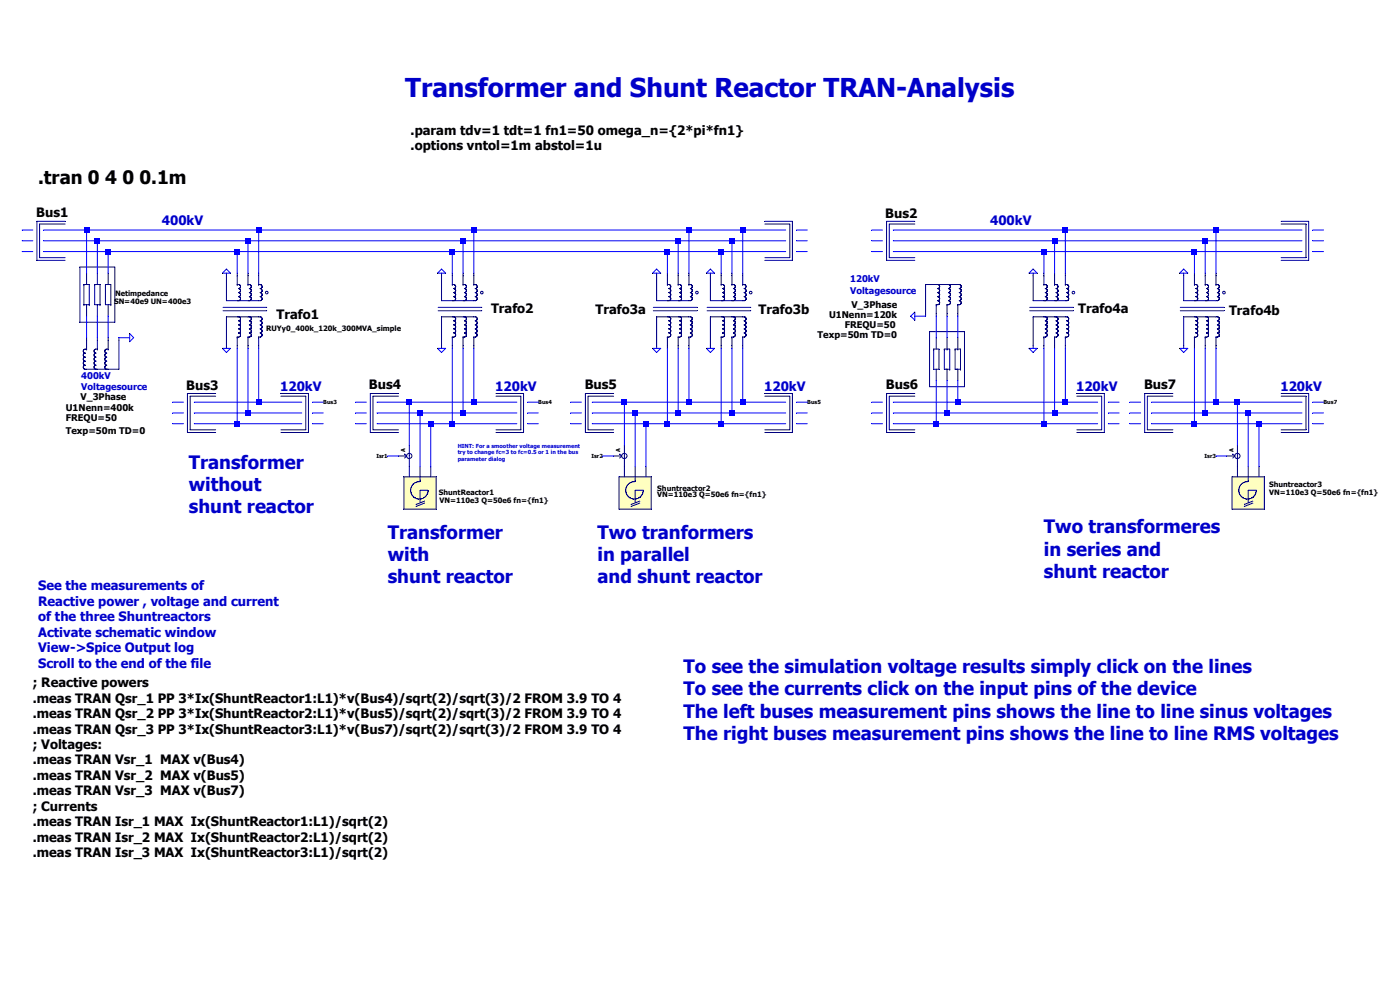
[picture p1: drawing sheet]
Version 4
SHEET 1 1908 1052
WIRE -96 112 -112 112
WIRE -16 112 -80 112
WIRE 240 112 -16 112
WIRE 560 112 240 112
WIRE 880 112 560 112
WIRE 960 112 880 112
WIRE 1024 112 960 112
WIRE 1056 112 1040 112
WIRE 1168 112 1152 112
WIRE 1440 112 1184 112
WIRE 1664 112 1440 112
WIRE 1792 112 1664 112
WIRE 1824 112 1808 112
WIRE -96 128 -112 128
WIRE 0 128 -80 128
WIRE 224 128 0 128
WIRE 544 128 224 128
WIRE 864 128 544 128
WIRE 944 128 864 128
WIRE 1024 128 944 128
WIRE 1056 128 1040 128
WIRE 1168 128 1152 128
WIRE 1424 128 1184 128
WIRE 1648 128 1424 128
WIRE 1792 128 1648 128
WIRE 1824 128 1808 128
WIRE -96 144 -112 144
WIRE 16 144 -80 144
WIRE 208 144 16 144
WIRE 528 144 208 144
WIRE 848 144 528 144
WIRE 928 144 848 144
WIRE 1024 144 928 144
WIRE 1056 144 1040 144
WIRE 1168 144 1152 144
WIRE 1408 144 1184 144
WIRE 1632 144 1408 144
WIRE 1792 144 1632 144
WIRE 1824 144 1808 144
WIRE -16 176 -16 112
WIRE 0 176 0 128
WIRE 16 176 16 144
WIRE 208 176 208 144
WIRE 224 176 224 128
WIRE 240 176 240 112
WIRE 528 176 528 144
WIRE 544 176 544 128
WIRE 560 176 560 112
WIRE 848 176 848 144
WIRE 864 176 864 128
WIRE 880 176 880 112
WIRE 928 176 928 144
WIRE 944 176 944 128
WIRE 960 176 960 112
WIRE 1408 176 1408 144
WIRE 1424 176 1424 128
WIRE 1440 176 1440 112
WIRE 1632 176 1632 144
WIRE 1648 176 1648 128
WIRE 1664 176 1664 112
WIRE 1232 240 1216 240
WIRE -16 272 -16 240
WIRE 0 272 0 240
WIRE 16 272 16 240
WIRE 48 272 32 272
WIRE 1248 272 1248 240
WIRE 1264 272 1264 240
WIRE 1280 272 1280 240
WIRE 128 368 112 368
WIRE 240 368 240 288
WIRE 240 368 144 368
WIRE 304 368 240 368
WIRE 336 368 320 368
WIRE 400 368 384 368
WIRE 464 368 416 368
WIRE 560 368 560 288
WIRE 560 368 464 368
WIRE 624 368 560 368
WIRE 656 368 640 368
WIRE 720 368 704 368
WIRE 784 368 736 368
WIRE 880 368 880 288
WIRE 880 368 784 368
WIRE 960 368 960 288
WIRE 960 368 880 368
WIRE 1024 368 960 368
WIRE 1056 368 1040 368
WIRE 1168 368 1152 368
WIRE 1280 368 1280 336
WIRE 1280 368 1184 368
WIRE 1440 368 1440 288
WIRE 1440 368 1280 368
WIRE 1488 368 1440 368
WIRE 1520 368 1504 368
WIRE 1552 368 1536 368
WIRE 1664 368 1664 288
WIRE 1664 368 1568 368
WIRE 1696 368 1664 368
WIRE 1792 368 1696 368
WIRE 1824 368 1808 368
WIRE 128 384 112 384
WIRE 224 384 224 288
WIRE 224 384 144 384
WIRE 304 384 224 384
WIRE 336 384 320 384
WIRE 400 384 384 384
WIRE 480 384 416 384
WIRE 544 384 544 288
WIRE 544 384 480 384
WIRE 624 384 544 384
WIRE 656 384 640 384
WIRE 720 384 704 384
WIRE 800 384 736 384
WIRE 864 384 864 288
WIRE 864 384 800 384
WIRE 944 384 944 288
WIRE 944 384 864 384
WIRE 1024 384 944 384
WIRE 1056 384 1040 384
WIRE 1168 384 1152 384
WIRE 1264 384 1264 336
WIRE 1264 384 1184 384
WIRE 1424 384 1424 288
WIRE 1424 384 1264 384
WIRE 1488 384 1424 384
WIRE 1520 384 1504 384
WIRE 1552 384 1536 384
WIRE 1648 384 1648 288
WIRE 1648 384 1568 384
WIRE 1712 384 1648 384
WIRE 1792 384 1712 384
WIRE 1824 384 1808 384
WIRE 128 400 112 400
WIRE 208 400 208 288
WIRE 208 400 144 400
WIRE 304 400 208 400
WIRE 336 400 320 400
WIRE 400 400 384 400
WIRE 496 400 416 400
WIRE 528 400 528 288
WIRE 528 400 496 400
WIRE 624 400 528 400
WIRE 656 400 640 400
WIRE 720 400 704 400
WIRE 816 400 736 400
WIRE 848 400 848 288
WIRE 848 400 816 400
WIRE 928 400 928 288
WIRE 928 400 848 400
WIRE 1024 400 928 400
WIRE 1056 400 1040 400
WIRE 1168 400 1152 400
WIRE 1248 400 1248 336
WIRE 1248 400 1184 400
WIRE 1408 400 1408 288
WIRE 1408 400 1248 400
WIRE 1488 400 1408 400
WIRE 1520 400 1504 400
WIRE 1552 400 1536 400
WIRE 1632 400 1632 288
WIRE 1632 400 1568 400
WIRE 1728 400 1632 400
WIRE 1792 400 1728 400
WIRE 1824 400 1808 400
WIRE 464 432 464 368
WIRE 784 432 784 368
WIRE 1696 432 1696 368
WIRE 448 448 432 448
WIRE 768 448 752 448
WIRE 1680 448 1664 448
WIRE 480 464 480 384
WIRE 496 464 496 400
WIRE 800 464 800 384
WIRE 816 464 816 400
WIRE 1712 464 1712 384
WIRE 1728 464 1728 400
FLAG 512 176 0
FLAG 512 288 0
FLAG 48 272 0
FLAG 192 176 0
FLAG 192 288 0
FLAG 832 176 0
FLAG 832 288 0
FLAG 912 176 0
FLAG 912 288 0
FLAG 1392 176 0
FLAG 1392 288 0
FLAG 1616 176 0
FLAG 1616 288 0
FLAG 1216 240 0
FLAG 336 368 Bus3
FLAG 656 368 Bus4
FLAG 1056 368 Bus5
FLAG 1824 368 Bus7
FLAG 432 448 Isr1
FLAG 752 448 Isr2
FLAG 1664 448 Isr3
SYMBOL v_3phase -16 304 R270
WINDOW 38 -55 -9 VRight 4
WINDOW 3 -72 -31 VRight 4
WINDOW 123 -87 -31 VRight 4
WINDOW 39 -105 -31 VRight 4
SYMATTR Value U1Nenn=400k
SYMATTR Value2 FREQU=50
SYMATTR SpiceLine Texp=50m TD=0
SYMATTR InstName U1
SYMBOL bus_v -64 112 R0
WINDOW 0 -27 -27 Left 5
SYMATTR InstName Bus1
SYMBOL impedance 16 208 R90
WINDOW 123 9 -124 VRight 3
WINDOW 0 -2 -90 VRight 3
SYMATTR Value2 SN=40e9 UN=400e3
SYMATTR InstName Netimpedance
SYMATTR SpiceModel Impedance_sk
SYMATTR SpiceLine ""
SYMATTR SpiceLine2 ""
SYMBOL trafo_Yy 544 256 R90
WINDOW 0 -29 -105 VRight 5
SYMATTR InstName Trafo2
SYMATTR SpiceModel RUYy0_400k_120k_300MVA_simple
SYMATTR Value ""
SYMATTR Value2 ""
SYMATTR SpiceLine ""
SYMATTR SpiceLine2 ""
SYMBOL bus_v 432 368 R0
WINDOW 0 -28 -27 Left 5
SYMATTR InstName Bus4
SYMBOL Lbatt 480 496 R0
WINDOW 0 28 5 Left 3
WINDOW 3 29 18 Left 3
SYMATTR InstName ShuntReactor1
SYMBOL trafo_Yy 224 256 R90
WINDOW 38 1 -229 VRight 3
WINDOW 0 -19 -106 VRight 5
SYMATTR SpiceModel RUYy0_400k_120k_300MVA_simple
SYMATTR InstName Trafo1
SYMATTR Value ""
SYMATTR Value2 ""
SYMATTR SpiceLine ""
SYMATTR SpiceLine2 ""
SYMBOL bus_v 160 368 R0
WINDOW 0 -28 -26 Left 5
SYMATTR InstName Bus3
SYMBOL trafo_Yy 864 256 R90
WINDOW 0 -27 48 VRight 5
SYMATTR InstName Trafo3a
SYMATTR SpiceModel RUYy0_400k_120k_300MVA_simple
SYMATTR Value ""
SYMATTR Value2 ""
SYMATTR SpiceLine ""
SYMATTR SpiceLine2 ""
SYMBOL bus_v 752 368 R0
WINDOW 0 -27 -28 Left 5
SYMATTR InstName Bus5
SYMBOL Lbatt 800 496 R0
WINDOW 0 33 -1 Left 3
WINDOW 3 33 9 Left 3
SYMATTR InstName Shuntreactor2
SYMBOL trafo_Yy 944 256 R90
WINDOW 0 -27 -115 VRight 5
SYMATTR InstName Trafo3b
SYMATTR SpiceModel RUYy0_400k_120k_300MVA_simple
SYMATTR Value ""
SYMATTR Value2 ""
SYMATTR SpiceLine ""
SYMATTR SpiceLine2 ""
SYMBOL bus_v 1200 112 R0
WINDOW 0 -28 -26 Left 5
SYMATTR InstName Bus2
SYMBOL Lbatt 1712 496 R0
WINDOW 0 31 -6 Left 3
WINDOW 3 31 6 Left 3
SYMATTR InstName Shuntreactor3
SYMBOL trafo_Yy 1424 256 R90
WINDOW 0 -28 -110 VRight 5
SYMATTR InstName Trafo4a
SYMATTR SpiceModel RUYy0_400k_120k_300MVA_simple
SYMATTR Value ""
SYMATTR Value2 ""
SYMATTR SpiceLine ""
SYMATTR SpiceLine2 ""
SYMBOL trafo_Yy 1648 256 R90
WINDOW 0 -26 -111 VRight 5
SYMATTR InstName Trafo4b
SYMATTR SpiceModel RUYy0_400k_120k_300MVA_simple
SYMATTR Value ""
SYMATTR Value2 ""
SYMATTR SpiceLine ""
SYMATTR SpiceLine2 ""
SYMBOL bus_v 1200 368 R0
WINDOW 0 -27 -27 Left 5
SYMATTR InstName Bus6
SYMBOL bus_v 1584 368 R0
WINDOW 0 -27 -27 Left 5
SYMATTR InstName Bus7
SYMBOL v_3phase 1280 208 R90
WINDOW 38 14 90 VRight 4
WINDOW 3 30 90 VRight 4
WINDOW 123 44 92 VRight 4
WINDOW 39 59 90 VRight 4
SYMATTR Value U1Nenn=120k
SYMATTR Value2 FREQU=50
SYMATTR SpiceLine Texp=50m TD=0
SYMATTR InstName U26
SYMBOL impedance 1248 304 R270
SYMATTR SpiceModel Impedance_sk
SYMATTR Value2 SN=7.5e9 UN=110e3
SYMATTR SpiceLine ""
SYMATTR SpiceLine2 ""
SYMATTR InstName U27
SYMBOL bus_veff 992 112 R0
SYMATTR InstName Bus1a
SYMBOL bus_veff 992 368 R0
SYMATTR InstName Bus5a
SYMATTR Value2 fc=1
SYMBOL bus_veff 1456 368 R0
SYMATTR InstName Bus6a
SYMBOL bus_veff 1760 112 R0
SYMATTR InstName Bus2a
SYMBOL bus_veff 1760 368 R0
SYMATTR InstName Bus7a
SYMATTR Value2 fc=1
SYMBOL bus_veff 592 368 R0
SYMATTR InstName Bus4a
SYMATTR Value2 fc=1
SYMBOL bus_veff 272 368 R0
SYMATTR InstName Bus3a
SYMATTR Value2 fc=1
SYMBOL ameter 480 448 M90
SYMATTR SpiceModel ameter_RMS_50_filtered_10Hz
SYMATTR InstName U2
SYMBOL ameter 800 448 M90
SYMATTR SpiceModel ameter_RMS_50_filtered_10Hz
SYMATTR InstName U3
SYMBOL ameter 1712 448 M90
SYMATTR SpiceModel ameter_RMS_50_filtered_10Hz
SYMATTR InstName U4
TEXT -88 32 Left 6 !.tran 0 4 0 0.1m
TEXT -24 328 Left 4 ;400kV\nVoltagesource
TEXT 136 456 Left 6 ;Transformer\nwithout\nshunt reactor
TEXT 432 560 Left 6 ;Transformer\nwith\nshunt reactor
TEXT 744 560 Left 6 ;Two tranformers\nin parallel\nand shunt reactor
TEXT 1408 552 Left 6 ;Two transformeres\nin series and\nshunt reactor
TEXT 1120 184 Left 4 ;120kV\nVoltagesource
TEXT -96 784 Left 5 !; Reactive powers\n.meas TRAN Qsr_1 PP 3*Ix(ShuntReactor1:L1)*v(Bus4)/sqrt(2)/sqrt(3)/2 FROM 3.9 TO 4\n.meas TRAN Qsr_2 PP 3*Ix(ShuntReactor2:L1)*v(Bus5)/sqrt(2)/sqrt(3)/2 FROM 3.9 TO 4\n.meas TRAN Qsr_3 PP 3*Ix(ShuntReactor3:L1)*v(Bus7)/sqrt(2)/sqrt(3)/2 FROM 3.9 TO 4\n; Voltages: \n.meas TRAN Vsr_1  MAX v(Bus4)\n.meas TRAN Vsr_2  MAX v(Bus5)\n.meas TRAN Vsr_3  MAX v(Bus7)\n; Currents\n.meas TRAN Isr_1 MAX  Ix(ShuntReactor1:L1)/sqrt(2)\n.meas TRAN Isr_2 MAX  Ix(ShuntReactor2:L1)/sqrt(2)\n.meas TRAN Isr_3 MAX  Ix(ShuntReactor3:L1)/sqrt(2)
TEXT 448 -48 Left 7 ;Transformer and Shunt Reactor TRAN-Analysis
TEXT 536 432 Left 2 ;HINT: For a smoother voltage measurement\ntry to change fc=3 to fc=0.5 or 1 in the bus\nparameter dialog
TEXT 1328 96 Left 5 ;400kV
TEXT 1456 344 Left 5 ;120kV
TEXT 1760 344 Left 5 ;120kV
TEXT 96 96 Left 5 ;400kV
TEXT 272 344 Left 5 ;120kV
TEXT 592 344 Left 5 ;120kV
TEXT 992 344 Left 5 ;120kV
TEXT -88 640 Left 5 ;See the measurements of \nReactive power , voltage and current\nof the three Shuntreactors\nActivate schematic window\nView->Spice Output log\nScroll to the end of the file
TEXT 456 16 Left 5 !.param tdv=1 tdt=1 fn1=50 omega_n={2*pi*fn1}\n.options vntol=1m abstol=1u
TEXT 872 760 Left 6 ;To see the simulation voltage results simply click on the lines\nTo see the currents click on the input pins of the device\nThe left buses measurement pins shows the line to line sinus voltages\nThe right buses measurement pins shows the line to line RMS voltages
